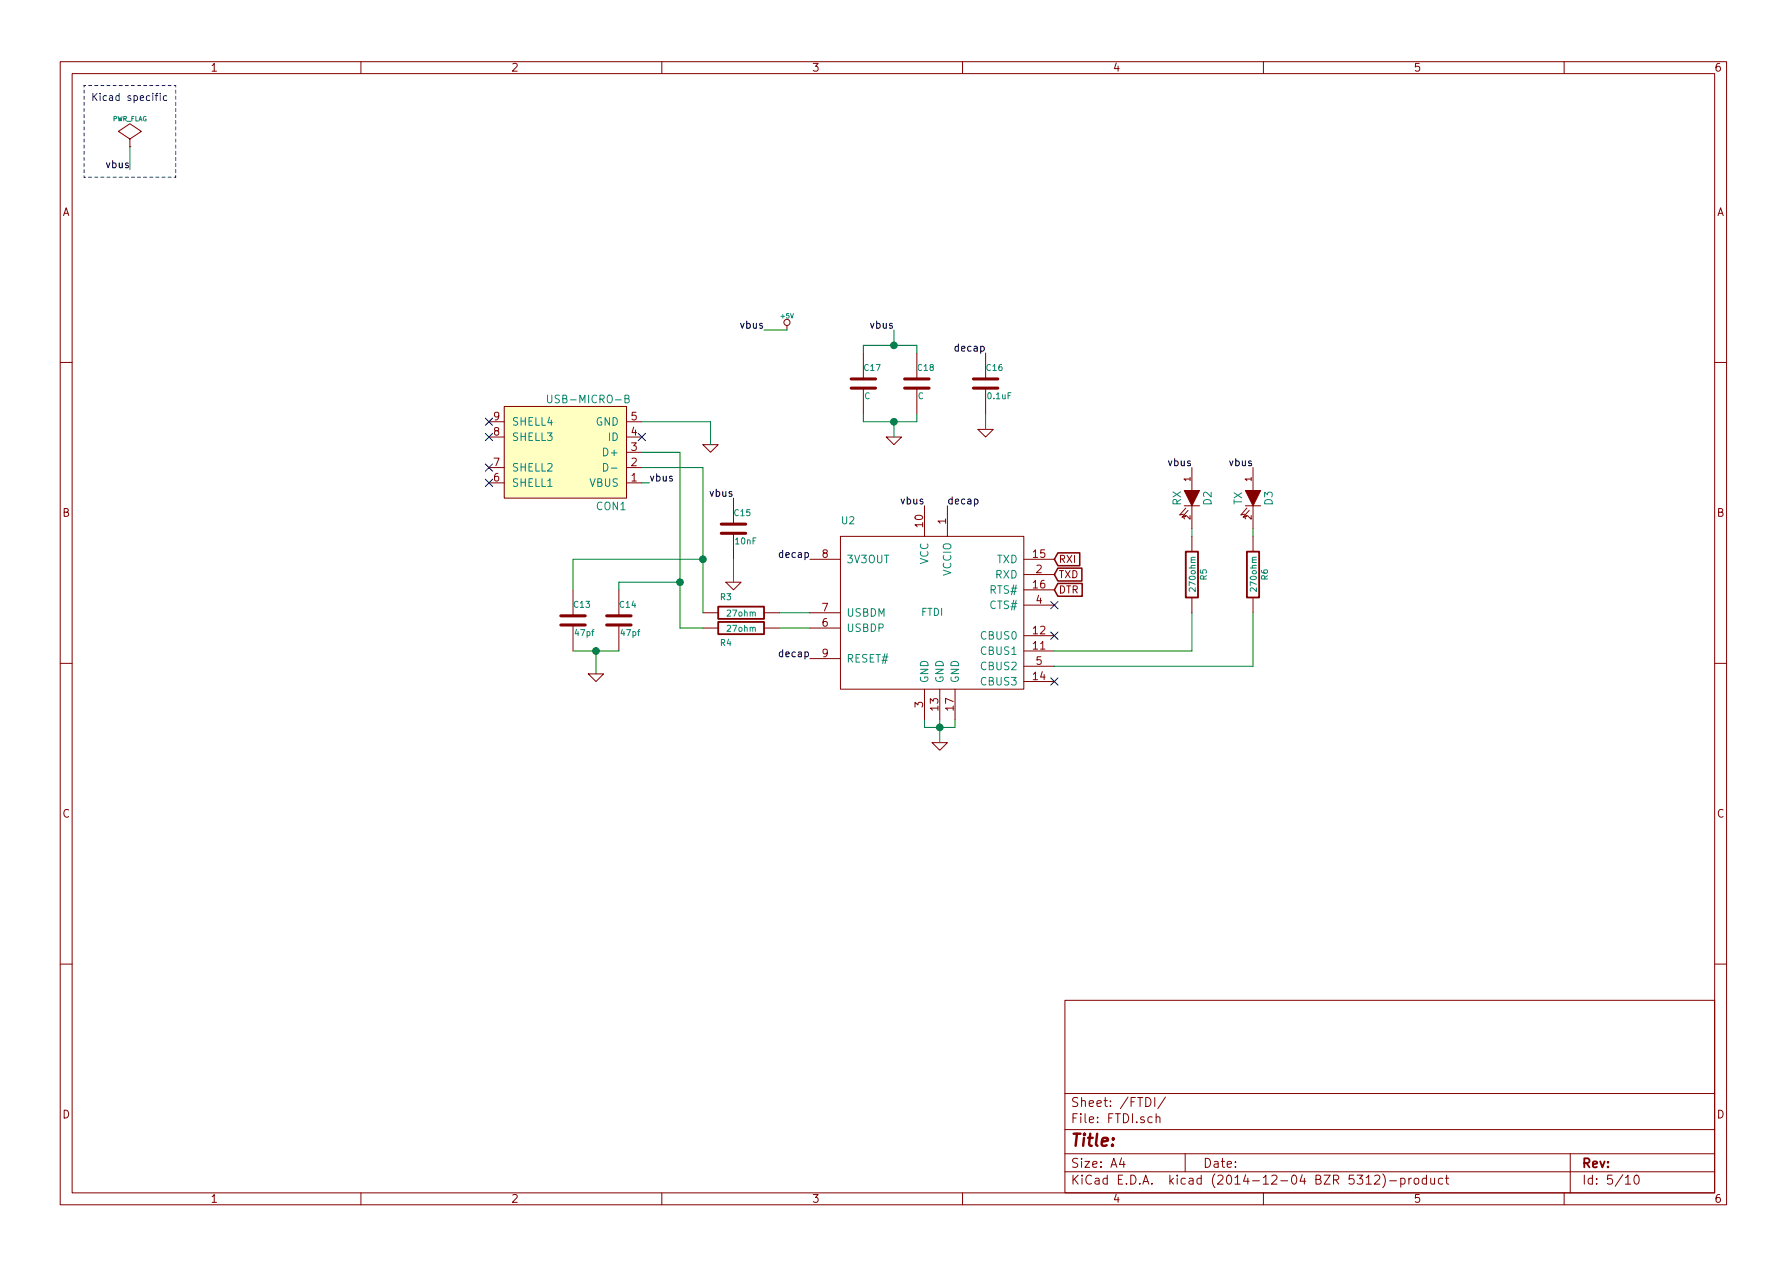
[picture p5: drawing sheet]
<svg xmlns="http://www.w3.org/2000/svg" width="297mm" height="210mm" viewBox="0 0 297 210" stroke-linecap="round" stroke-linejoin="round" font-family="sans-serif">
<g fill="none" stroke="#840000" stroke-width=".17">
<path d="M10 10.3h277v189.9h-277zM12 12.2h273v186.1h-273zM60 10.3v1.9M110 10.3v1.9M160 10.3v1.9M210 10.3v1.9M260 10.3v1.9M21.6 24.4h.1M21.6 23.1l1.9-1.3-1.9-1.2-1.9 1.2 1.9 1.3v1.3M130.8 54.1v.8M143.5 58.7v4.3M152.4 58.7v4.3"/>
<path d="M163.8 58.7v4.3M10 60.2h2M81.3 77.7h2.5M81.3 72.6h2.5M81.3 70.1h2.5M83.8 67.6h20.3v15.2h-20.3zM104.1 77.7h2.6M104.1 75.2h2.6M104.1 72.6h2.6M104.1 70.1h2.6M116.8 73.9h2.6l-1.3 1.3zM143.5 64.5v4.3"/>
<path d="M147.3 72.6h2.6l-1.3 1.3zM152.4 64.5v4.3M162.6 71.4h2.5l-1.3 1.2zM163.8 64.5v4.3M198.1 77.7v3.8M208.3 77.7v3.8M285 60.2h2M81.3 80.3h2.5M95.2 98v4.4M102.9 98v4.4M104.1 80.3h2.6M120.6 96.8h2.6l-1.3 1.2z"/>
<path d="M121.9 82.8v4.3M121.9 88.6v4.4M134.6 93h5.1M139.7 89.1h30.5v25.4h-30.5zM153.7 84.1v5M157.5 84.1v5M170.2 95.5h5.1M170.2 93h5.1M170.2 98h5.1M196.8 84.1h2.6M197.1 84.4l-1 1.2 .6-.1M197.5 84.8l-1 1.2 .6-.2"/>
<path d="M198.1 84.1v3.8M198.1 89.1v2.6M198.1 99.3v2.5M207 84.1h2.5M207.3 84.4l-1.1 1.2 .7-.1M207.6 84.8l-1 1.2 .7-.2M208.3 84.1v3.8M208.3 89.1v2.6M208.3 99.3v2.5M10 110.3h2M95.2 103.9v4.3M97.8 112h2.5l-1.2 1.3z"/>
<path d="M102.9 103.9v4.3M116.8 104.4h2.6M116.8 101.8h2.6M127 104.4h2.5M127 101.8h2.5M134.6 104.4h5.1M134.6 101.8h5.1M134.6 109.5h5.1M153.7 114.5v5.1M156.2 114.5v5.1M158.7 114.5v5.1M170.2 100.6h5.1"/>
<path d="M170.2 110.7h5.1M170.2 108.2h5.1M170.2 105.7h5.1M170.2 113.3h5.1M285 110.3h2M154.9 123.4h2.6l-1.3 1.3zM10 160.2h2M177 166.3h108v32h-108zM285 160.2h2M60 198.3v1.9M110 198.3v1.9M160 198.3v1.9"/>
<path d="M177 194.8h108M177 191.8h108M177 187.8h108M177 181.8h108M186.4 192.5l-.3 1h.9M186.8 193v1M190.4 182.4a.76 .76 0 0 1 .9 .8 .76 .76 0 0 1-.9 .7zM191.9 182.4v1.5M192.2 185.7l.2-.1 .4 .1v.9M192.2 185.1v1.5M193.7 182.3l-1.2 2M197 191.8v3"/>
<path d="M210 198.3v1.9M227.1 195.8l.4-.5v1.5M227.1 196.8h.8M228.5 195.5l.2-.2 .5 .1a.37 .37 0 0 1 .1 .6l-.9 .8h1M229.8 195.1a1.71 1.71 0 0 1 0 2.3M231 196.3h1.1M232.8 195.9l.5-.1 .3 .3v.4l-.2 .2h-.6M232.8 195.8v1.5M234.2 195.8v1M234.6 195.8l-.3 .1-.1 .2M235.1 196l.2-.2a.4 .4 0 0 1 .5 .3v.4a.41 .41 0 0 1-.4 .3 .41 .41 0 0 1-.3-.3zM237.1 195.9l-.4-.1-.3 .3 .1 .6 .2 .1 .4-.1"/>
<path d="M237.1 195.3v1.5M237.8 195.8l.1 .9 .4 .1 .2-.1M238.5 195.8v1M239.8 195.9l-.4-.1-.3 .3 .1 .6 .2 .1 .4-.1M240.3 195.8h.5M240.5 195.3v1.3l.3 .2M260 198.3v1.9M261 191.8v6.5M270.2 195.8l.4-.5v1.5M270.2 196.8h.8M271.8 195.5l.3-.2a.94 .94 0 0 1 0 1.5 .79 .79 0 0 1-.3-1.3z"/>
<circle cx="130.8" cy="53.6" r=".51"/>
</g>
<path d="M83.8 67.6h20.3v15.2h-20.3z" fill="#ffffc2" stroke="#ffffc2" stroke-width=".25"/>
<path d="M91 65.7v1l.2 .2h.3l.2-.2v-1M100.3 77a.64 .64 0 0 1 .7 .7 .64 .64 0 0 1-.7 .6zM101.6 77.8h1M103.9 66.3l.6-.1v-.4l-.6-.1v1.2h.5l.1-.1 .1-.3-.3-.2" fill="none" stroke="#008484" stroke-width=".17"/>
<path d="M175.8 94.4h4v2.2h-4l-.5-1.1zM175.8 91.9h3.7v2.1h-3.7l-.5-1zM175.8 97h4.1v2.1h-4.1l-.5-1.1z" fill="none" stroke="#840000" stroke-width=".25"/>
<g fill="#840000" stroke="#840000" stroke-width=".17">
<path d="M196.8 81.5h2.6l-1.3 2.6z"/>
<path d="M207 81.5h2.5l-1.2 2.6z"/>
</g>
<path d="M197.1 91.7h2v7.6h-2zM207.3 91.7h2v7.6h-2zM119.4 103.4h7.6v2h-7.6zM119.4 100.8h7.6v2.1h-7.6z" fill="none" stroke="#840000" stroke-width=".3"/>
<g fill="none" stroke="#000084" stroke-width=".17">
<path d="M80.7 79.6l1.2 1.3M80.7 77.1l1.2 1.2M80.7 72l1.2 1.2M80.7 69.5l1.2 1.2M81.9 79.6l-1.2 1.3M81.9 77.1l-1.2 1.2M81.9 72l-1.2 1.2M81.9 69.5l-1.2 1.2M106.1 72l1.2 1.2M107.3 72l-1.2 1.2M174.7 100l1.2 1.2M175.9 100l-1.2 1.2"/>
<path d="M174.7 105l1.2 1.3M174.7 112.7l1.2 1.2M175.9 105l-1.2 1.3M175.9 112.7l-1.2 1.2"/>
</g>
<path d="M162 83h.3l.3 .2-.2 .5h-.4" fill="none" stroke="#000" stroke-width=".17"/>
<path d="M141.5 64.5h4M141.5 63h4M150.4 64.5h4M150.4 63h4M161.8 64.5h4.1M161.8 63h4.1M119.9 88.6h4.1M119.9 87.1h4.1M93.2 103.9h4.1M93.2 102.4h4.1M100.8 103.9h4.1M100.8 102.4h4.1" fill="none" stroke="#840000" stroke-width=".51"/>
<path d="M15.4 15.5v1.2M15.6 16l.5 .7M16.1 15.5l-.7 .7M27.7 16l-.3-.1-.2 .2 .1 .6h.4" fill="none" stroke="#0000c2" stroke-width=".17"/>
<g fill="none" stroke="#008400" stroke-width=".17">
<path d="M21.6 24.4v3.8M127 54.9h3.8M143.5 58.7v-1.3h8.9v1.3M148.6 54.9v2.5M106.7 75.2h6.3v29.2h3.8M106.7 77.7h10.1v24.1M106.7 70.1h11.4v3.8M143.5 68.8v1.3h8.9v-1.3M148.6 70.1v2.5M163.8 68.8v2.6M106.7 80.3h1.2M113 96.8h-10.1v1.2"/>
<path d="M116.8 93h-21.6v5M121.9 93v3.8M198.1 87.9v1.2M208.3 87.9v1.2M95.2 108.2h7.7M99.1 108.2v3.8M129.5 101.8h5.1M129.5 104.4h5.1M153.7 119.6v1.3h5v-1.3M156.2 119.6v3.8M198.1 101.8v6.4h-22.8M208.3 101.8v8.9h-33"/>
</g>
<g fill="#008400" stroke="#008400" stroke-width=".25">
<circle cx="156.2" cy="120.9" r=".51"/>
<circle cx="99.1" cy="108.2" r=".51"/>
<circle cx="113" cy="96.8" r=".51"/>
<circle cx="116.8" cy="93" r=".51"/>
<circle cx="148.6" cy="57.4" r=".51"/>
<circle cx="148.6" cy="70.1" r=".51"/>
</g>
<path d="M14 14.2v15.3M29.2 14.2h-15.2M14 29.5h15.2M29.2 29.5v-15.3" fill="none" stroke="#0000c2" stroke-width=".17" stroke-dasharray=".5" stroke-dashoffset=".3"/>
<text font-size="2.8" fill="#840000" x="178" y="190.5">Title:</text>
<g font-size="2.1" fill="#840000">
<text x="178" y="184">Sheet: /FTDI/</text>
<text x="178" y="186.7">File: FTDI.sch</text>
<text x="178" y="196.9">KiCad E.D.A. kicad (2014-12-04 BZR 5312)-product</text>
<text x="178" y="194.1">Size: A4</text>
<text x="200" y="194.1">Date:</text>
<text x="263" y="194.1">Rev:</text>
<text x="263" y="196.9">Id: 5/10</text>
</g>
<g font-size="1.8" fill="#840000">
<text x="35" y="11.9">1</text>
<text x="85" y="11.9">2</text>
<text x="135" y="11.9">3</text>
<text x="185" y="11.9">4</text>
<text x="235" y="11.9">5</text>
<text x="285" y="11.9">6</text>
<text x="10.4" y="35.9">A</text>
<text x="285.4" y="35.9">A</text>
<text x="82.1" y="69.8">9</text>
<text x="104.9" y="69.8">5</text>
<text x="82.1" y="77.5">7</text>
<text x="82.1" y="72.4">8</text>
<text x="104.9" y="77.5">2</text>
<text x="104.9" y="74.9">3</text>
<text x="104.9" y="72.4">4</text>
<text x="82.1" y="80">6</text>
<text x="104.9" y="80">1</text>
<text x="10.4" y="85.9">B</text>
<text x="153.4" y="87.6" transform="rotate(-90 153.4 87.6)">10</text>
<text x="157.2" y="87.1" transform="rotate(-90 157.2 87.1)">1</text>
<text x="285.4" y="85.9">B</text>
<text x="136.7" y="92.7">8</text>
<text x="171.8" y="92.7">15</text>
<text x="172.2" y="95.2">2</text>
<text x="136.7" y="101.6">7</text>
<text x="171.8" y="97.8">16</text>
<text x="172.2" y="100.3">4</text>
<text x="136.7" y="104.1">6</text>
<text x="171.8" y="107.9">11</text>
<text x="171.8" y="105.4">12</text>
<text x="136.7" y="109.2">9</text>
<text x="171.8" y="113">14</text>
<text x="172.2" y="110.5">5</text>
<text x="153.4" y="117.6" transform="rotate(-90 153.4 117.6)">3</text>
<text x="156" y="118.1" transform="rotate(-90 156 118.1)">13</text>
<text x="158.5" y="118.1" transform="rotate(-90 158.5 118.1)">17</text>
<text x="10.4" y="135.9">C</text>
<text x="285.4" y="135.9">C</text>
<text x="10.4" y="185.9">D</text>
<text x="285.4" y="185.9">D</text>
<text x="35" y="199.9">1</text>
<text x="85" y="199.9">2</text>
<text x="135" y="199.9">3</text>
<text x="185" y="199.9">4</text>
<text x="235" y="199.9">5</text>
<text x="285" y="199.9">6</text>
</g>
<g font-size="1.8" fill="#008484">
<text x="85.1" y="70.7">SHELL4</text>
<text x="91.7" y="67">USB-MICRO-B</text>
<text x="98.9" y="70.7">GND</text>
<text x="85.1" y="73.3">SHELL3</text>
<text x="100.6" y="75.8">D+</text>
<text x="101.1" y="73.3">ID</text>
<text x="85.1" y="80.9">SHELL1</text>
<text x="85.1" y="78.4">SHELL2</text>
<text x="98" y="80.9">VBUS</text>
<text x="201.4" y="83.9" transform="rotate(-90 201.4 83.9)">D2</text>
<text x="206.5" y="83.9" transform="rotate(-90 206.5 83.9)">TX</text>
<text x="211.5" y="83.9" transform="rotate(-90 211.5 83.9)">D3</text>
<text x="99.2" y="84.8">CON1</text>
<text x="196.3" y="84" transform="rotate(-90 196.3 84)">RX</text>
<text x="140.7" y="93.6">3V3OUT</text>
<text x="154.3" y="93.9" transform="rotate(-90 154.3 93.9)">VCC</text>
<text x="158.1" y="95.8" transform="rotate(-90 158.1 95.8)">VCCIO</text>
<text x="165.6" y="93.6">TXD</text>
<text x="164.6" y="101.2">CTS#</text>
<text x="164.6" y="98.7">RTS#</text>
<text x="165.4" y="96.1">RXD</text>
<text x="140.7" y="105">USBDP</text>
<text x="140.7" y="102.5">USBDM</text>
<text x="163.2" y="106.3">CBUS0</text>
<text x="140.7" y="110.1">RESET#</text>
<text x="154.3" y="113.5" transform="rotate(-90 154.3 113.5)">GND</text>
<text x="156.8" y="113.5" transform="rotate(-90 156.8 113.5)">GND</text>
<text x="159.4" y="113.5" transform="rotate(-90 159.4 113.5)">GND</text>
<text x="163.2" y="111.4">CBUS2</text>
<text x="163.2" y="108.8">CBUS1</text>
<text x="163.2" y="113.9">CBUS3</text>
</g>
<text font-size="1.7" fill="#0000c2" x="16.8" y="16.8">Kicad specific</text>
<g font-size="1.7">
<text x="17.7" y="27.9">vbus</text>
<text x="123.1" y="54.6">vbus</text>
<text x="144.7" y="54.6">vbus</text>
<text x="159" y="58.4">decap</text>
<text x="194.2" y="77.5">vbus</text>
<text x="204.4" y="77.5">vbus</text>
<text x="107.9" y="80">vbus</text>
<text x="118" y="82.5">vbus</text>
<text x="149.8" y="83.8">vbus</text>
<text x="157.5" y="83.8">decap</text>
<text x="129.8" y="92.7">decap</text>
<text x="129.8" y="109.2">decap</text>
</g>
<g font-size="1.7" fill="#008484">
<text x="139.9" y="87.1">U2</text>
<text x="153.1" y="102.4">FTDI</text>
</g>
<g font-size="1.7" fill="#840000">
<text x="176" y="93.5">RXI</text>
<text x="176" y="96.1">TXD</text>
<text x="176" y="98.6">DTR</text>
</g>
<g font-size="1.4" fill="#008484">
<text x="143.7" y="61.6">C17</text>
<text x="152.6" y="61.6">C18</text>
<text x="164" y="61.6">C16</text>
<text x="143.7" y="66.3">C</text>
<text x="152.6" y="66.3">C</text>
<text x="164.2" y="66.3">0.1uF</text>
<text x="122.1" y="85.8">C15</text>
<text x="122.3" y="90.5">10nF</text>
<text x="95.4" y="101">C13</text>
<text x="103" y="101">C14</text>
<text x="119.8" y="99.7">R3</text>
<text x="198.7" y="98.1" transform="rotate(-90 198.7 98.1)">270ohm</text>
<text x="200.6" y="96.4" transform="rotate(-90 200.6 96.4)">R5</text>
<text x="208.9" y="98.1" transform="rotate(-90 208.9 98.1)">270ohm</text>
<text x="210.7" y="96.4" transform="rotate(-90 210.7 96.4)">R6</text>
<text x="95.7" y="105.7">47pf</text>
<text x="103.3" y="105.7">47pf</text>
<text x="119.8" y="107.4">R4</text>
<text x="120.9" y="105">27ohm</text>
<text x="120.9" y="102.5">27ohm</text>
</g>
<g font-size="1.4" fill="#840000">
<text x="197.9" y="80" transform="rotate(-90 197.9 80)">1</text>
<text x="208" y="80" transform="rotate(-90 208 80)">1</text>
<text x="197.9" y="86.4" transform="rotate(-90 197.9 86.4)">2</text>
<text x="208" y="86.4" transform="rotate(-90 208 86.4)">2</text>
</g>
<g font-size="1.1" fill="#008484">
<text x="18.6" y="20.1">PWR_FLAG</text>
<text x="129.8" y="52.9">+5V</text>
</g>
</svg>
